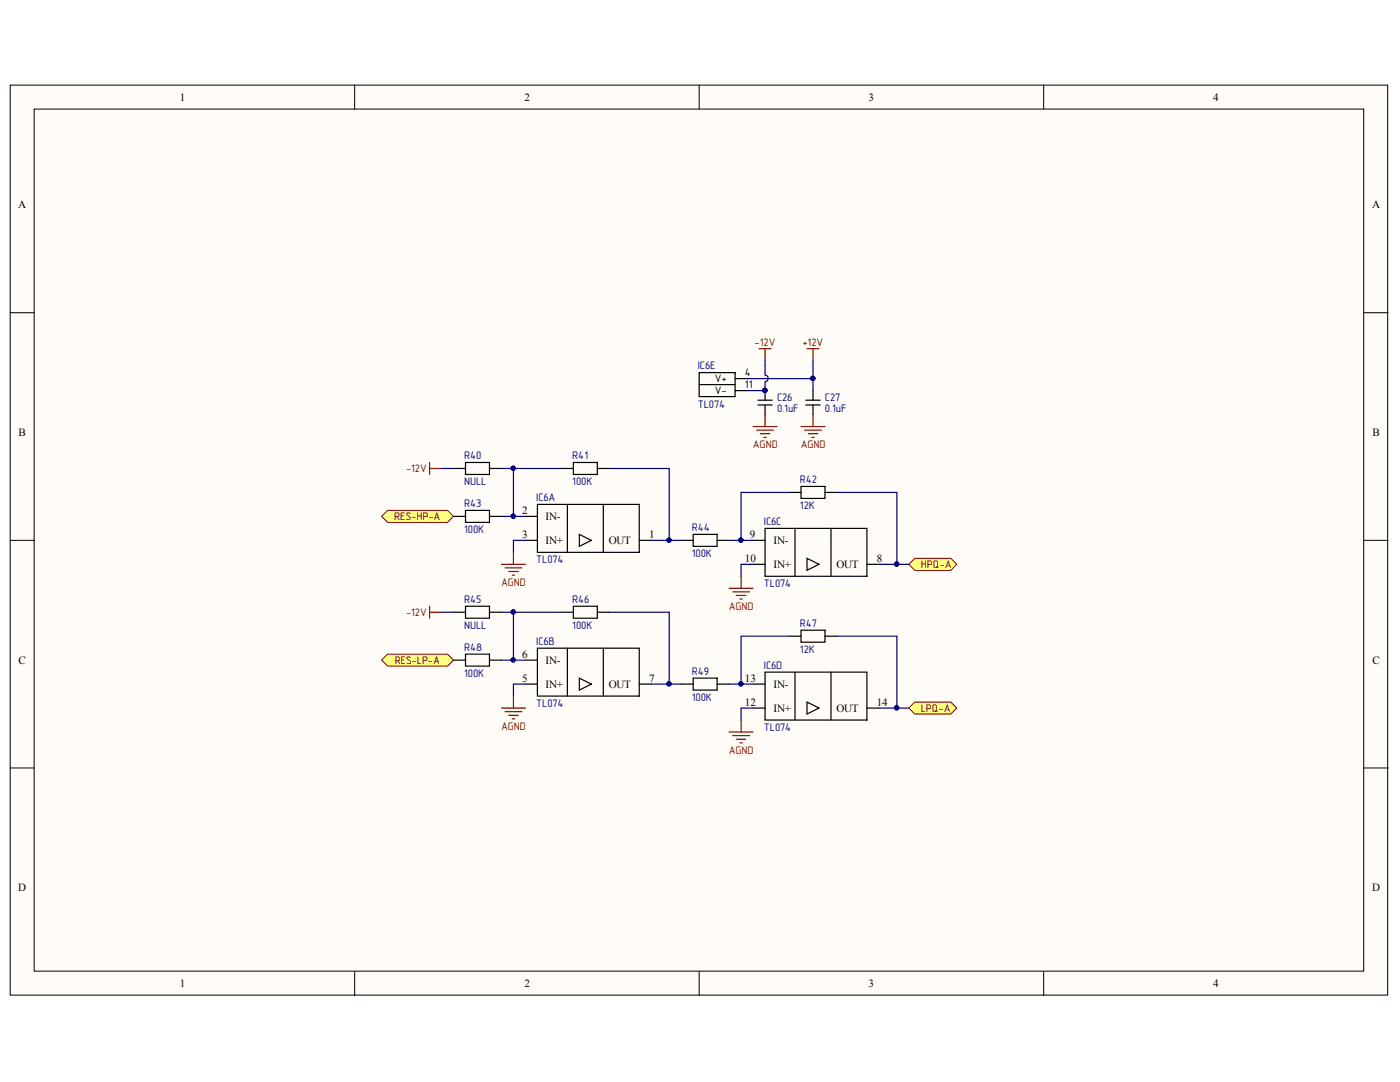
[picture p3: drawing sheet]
<svg xmlns="http://www.w3.org/2000/svg" width="279mm" height="216mm" viewBox="0 0 279 216" stroke-linecap="round" stroke-linejoin="round" font-family="sans-serif">
<g fill="#fffcf8" stroke="#000" stroke-width=".2">
<path d="M2 17h274.9v181.6h-274.9z"/>
<path d="M6.8 21.8h265.4v172h-265.4z"/>
</g>
<path d="M70.8 17v4.8M139.5 17v4.8M208.3 17v4.8M2 62.4h4.8M272.3 62.4h4.7M2 107.8h4.8M272.3 107.8h4.7M2 153.2h4.8M272.3 153.2h4.7M70.8 193.9v4.8M139.5 193.9v4.8M208.3 193.9v4.8" fill="none" stroke="#000" stroke-width=".2"/>
<g fill="none" stroke="#000" stroke-width=".24">
<path d="M112 93.5h2.4M114.4 92.3h4.8v2.4h-4.8zM119.2 93.5h2.4M157.5 98.3h2.4M159.9 97.1h4.7v2.4h-4.7zM164.6 98.3h2.4M104.9 107.8h2.3M104.9 103h2.3M107.2 100.7h20.4v9.5h-20.4zM113.2 100.7v9.5M115.6 106.6l2.4 1.2-2.4 1.2zM120.4 100.7v9.5"/>
<path d="M127.6 107.8h2.4M135.9 107.8h2.4M138.3 106.6h4.8v2.4h-4.8zM143.1 107.8h2.4M150.3 107.8h2.4M150.3 112.6h2.4M152.7 105.4h20.3v9.6h-20.3zM158.7 105.4v9.6M161.1 111.4l2.3 1.2-2.3 1.2zM165.8 105.4v9.6M173 112.6h2.4M104.9 136.5h2.3"/>
<path d="M104.9 131.7h2.3M107.2 129.3h20.4v9.6h-20.4zM112 122.2h2.4M113.2 129.3v9.6M114.4 121h4.8v2.4h-4.8zM115.6 135.3l2.4 1.2-2.4 1.2zM119.2 122.2h2.4M120.4 129.3v9.6M127.6 136.5h2.4M135.9 136.5h2.4M138.3 135.3h4.8v2.4h-4.8zM143.1 136.5h2.4"/>
<path d="M150.3 136.5h2.4M152.7 134.1h20.3v9.6h-20.3zM157.5 126.9h2.4M158.7 134.1v9.6M159.9 125.7h4.7v2.4h-4.7zM164.6 126.9h2.4M165.8 134.1v9.6M150.3 141.3h2.4M161.1 140.1l2.3 1.2-2.3 1.2zM173 141.3h2.4"/>
</g>
<g fill="none" stroke="#800000" stroke-width=".24">
<path d="M100.1 112.6h4.8M100.8 113.3h3.3M101.5 114h1.9M102.2 114.8h.5M102.5 110.2v2.4M145.5 117.4h4.8M146.2 118.1h3.4M146.9 118.8h2M147.7 119.5h.4M147.9 115v2.4M102.5 138.9v2.4M100.1 141.3h4.8"/>
<path d="M100.8 142h3.3M101.5 142.7h1.9M102.2 143.4h.5M145.5 146.1h4.8M146.2 146.8h3.4M146.9 147.5h2M147.7 148.2h.4M147.9 143.7v2.4"/>
</g>
<g fill="none" stroke="#000080" stroke-width=".24">
<path d="M112 93.5h-9.5v9.5M121.6 93.5h12v14.3h-3.6M157.5 98.3h-9.6v9.5M167 98.3h12v14.3h-3.6M100.1 103h4.8M104.9 107.8h-2.4v2.4M133.6 107.8h2.3M150.3 112.6h-2.4v2.4M100.1 131.7h4.8M104.9 136.5h-2.4v2.4M112 122.2h-9.5v9.5M121.6 122.2h12v14.3h-3.6"/>
<path d="M133.6 136.5h2.3M145.5 136.5h4.8M157.5 126.9h-9.6v9.6M167 126.9h12v14.4h-3.6M150.3 141.3h-2.4v2.4"/>
</g>
<g fill="#000080" stroke="#000080" stroke-width=".2">
<circle cx="102.4" cy="103" r=".43"/>
<circle cx="102.4" cy="93.4" r=".43"/>
<circle cx="133.5" cy="107.8" r=".43"/>
<circle cx="102.4" cy="122.1" r=".43"/>
<circle cx="102.4" cy="131.7" r=".43"/>
<circle cx="133.5" cy="136.5" r=".43"/>
<circle cx="147.9" cy="107.8" r=".43"/>
<circle cx="178.9" cy="112.6" r=".43"/>
<circle cx="147.9" cy="136.5" r=".43"/>
<circle cx="178.9" cy="141.2" r=".43"/>
</g>
<g fill="#ffff80" stroke="#800000" stroke-width=".2">
<path d="M181.4 112.6l1.2-1.2h7.2l1.1 1.2-1.1 1.2h-7.2z" fill-rule="evenodd"/>
<path d="M181.4 141.3l1.2-1.2h7.2l1.1 1.2-1.1 1.2h-7.2z" fill-rule="evenodd"/>
</g>
<path d="M145.5 107.8h4.8M179 112.6h2.4M179 141.3h2.4" fill="none" stroke="#000080" stroke-width=".24"/>
<g fill="#000080" stroke="#000080" stroke-width=".2">
<circle cx="178.9" cy="112.6" r=".43"/>
<circle cx="178.9" cy="141.2" r=".43"/>
<circle cx="147.9" cy="107.8" r=".43"/>
</g>
<path d="M90.5 103h2.4M92.9 101.8h4.8v2.4h-4.8zM97.7 103h2.4M90.5 131.7h2.4M92.9 130.5h4.8v2.4h-4.8zM97.7 131.7h2.4" fill="none" stroke="#000" stroke-width=".24"/>
<g fill="#ffff80" stroke="#800000" stroke-width=".2">
<path d="M76.2 103l1.2-1.2h11.9l1.2 1.2-1.2 1.2h-11.9z" fill-rule="evenodd"/>
<path d="M76.2 131.7l1.2-1.2h11.9l1.2 1.2-1.2 1.2h-11.9z" fill-rule="evenodd"/>
</g>
<g fill="none" stroke="#000" stroke-width=".24">
<path d="M139.5 74.4h7.2v4.7h-7.2zM139.5 76.7h7.2M146.7 75.6h2.4M146.7 77.9h2.4M151.3 79.9h2.8M152.7 77.9v2M160.8 79.9h2.9M162.3 77.9v2M90.5 93.5h2.4M92.9 92.3h4.8v2.4h-4.8zM97.7 93.5h2.4M151.3 80.8h2.8"/>
<path d="M152.7 80.8v1.9M160.8 80.8h2.9M162.3 80.8v1.9M90.5 122.2h2.4M92.9 121h4.8v2.4h-4.8zM97.7 122.2h2.4"/>
</g>
<g fill="#000080" stroke="#000080" stroke-width=".2">
<circle cx="152.6" cy="77.9" r=".43"/>
<circle cx="162.2" cy="75.5" r=".43"/>
<circle cx="102.4" cy="93.4" r=".43"/>
<circle cx="102.4" cy="122.1" r=".43"/>
</g>
<g fill="none" stroke="#800000" stroke-width=".24">
<path d="M151.5 69.6h2.4M152.7 69.6v2.4M161.1 69.6h2.3M162.3 69.6v2.4M85.7 92.3v2.4M85.7 93.5h2.4M150.3 85.1h4.8M151 85.8h3.4M151.7 86.5h1.9M152.4 87.3h.5M152.7 82.7v2.4M159.9 85.1h4.7"/>
<path d="M160.6 85.8h3.3M161.3 86.5h1.9M162 87.3h.5M162.3 82.7v2.4M85.7 121v2.4M85.7 122.2h2.4"/>
</g>
<path d="M149.1 75.6h13.2M152.7 72v2.8a.67 .67 0 0 1 .6 .7 .67 .67 0 0 1-.6 .7M152.7 76.3v1.6h-3.6M162.3 72v5.9M88.1 93.5h2.4M100.1 93.5h2.4M88.1 122.2h2.4M100.1 122.2h2.4" fill="none" stroke="#000080" stroke-width=".24"/>
<g font-size="2.2">
<text x="35.9" y="20.1">1</text>
<text x="104.7" y="20.1">2</text>
<text x="173.4" y="20.1">3</text>
<text x="242.1" y="20.1">4</text>
<text x="3.6" y="41.6">A</text>
<text x="273.9" y="41.6">A</text>
<text x="142.6" y="76.3">Va</text>
<text x="148.6" y="75.1">4</text>
<text x="148.6" y="77.5">11</text>
<text x="142.6" y="78.6">V-</text>
<text x="3.7" y="87">B</text>
<text x="273.9" y="87">B</text>
<text x="104.2" y="102.6">2</text>
<text x="104.2" y="107.3">3</text>
<text x="108.9" y="103.8">IN-</text>
<text x="129.5" y="107.3">1</text>
<text x="149.7" y="107.3">9</text>
<text x="108.9" y="108.6">IN+</text>
<text x="121.5" y="108.6">OUT</text>
<text x="148.6" y="112.1">10</text>
<text x="154.4" y="108.6">IN-</text>
<text x="154.4" y="113.3">IN+</text>
<text x="166.9" y="113.3">OUT</text>
<text x="175" y="112.1">8</text>
<text x="104.2" y="131.3">6</text>
<text x="3.7" y="132.4">C</text>
<text x="104.2" y="136.1">5</text>
<text x="108.9" y="132.4">IN-</text>
<text x="108.9" y="137.3">IN+</text>
<text x="121.5" y="137.3">OUT</text>
<text x="129.5" y="136.1">7</text>
<text x="148.6" y="136.1">13</text>
<text x="154.4" y="137.3">IN-</text>
<text x="273.9" y="132.4">C</text>
<text x="148.6" y="140.8">12</text>
<text x="154.4" y="142">IN+</text>
<text x="166.9" y="142">OUT</text>
<text x="175" y="140.8">14</text>
<text x="3.6" y="177.9">D</text>
<text x="273.9" y="177.9">D</text>
<text x="35.9" y="197">1</text>
<text x="104.7" y="197">2</text>
<text x="173.4" y="197">3</text>
<text x="242.1" y="197">4</text>
</g>
<g font-size="2.2" fill="#800000">
<text x="150.6" y="69.1">-12V</text>
<text x="160.2" y="69.1">a12V</text>
<text x="150.3" y="89.5">AGND</text>
<text x="159.8" y="89.5">AGND</text>
<text x="81" y="94.2">-12V</text>
<text x="78.7" y="103.8">RES-HP-A</text>
<text x="183.8" y="113.3">HPQ-A</text>
<text x="100" y="117">AGND</text>
<text x="81" y="122.9">-12V</text>
<text x="145.4" y="121.7">AGND</text>
<text x="78.8" y="132.4">RES-LP-A</text>
<text x="183.8" y="142">LPQ-A</text>
<text x="100" y="145.6">AGND</text>
<text x="145.4" y="150.4">AGND</text>
</g>
<g font-size="2.2" fill="#000080">
<text x="139.3" y="73.7">IC6E</text>
<text x="139.3" y="81.4">TL074</text>
<text x="155.1" y="82.3">0.1uF</text>
<text x="155.1" y="79.9">C26</text>
<text x="164.6" y="82.3">0.1uF</text>
<text x="164.6" y="79.9">C27</text>
<text x="92.6" y="91.6">R40</text>
<text x="114.2" y="91.6">R41</text>
<text x="92.6" y="101.1">R43</text>
<text x="92.6" y="96.8">NULL</text>
<text x="107" y="100">IC6A</text>
<text x="114.2" y="96.8">100K</text>
<text x="159.6" y="101.7">12K</text>
<text x="159.6" y="96.4">R42</text>
<text x="92.6" y="106.4">100K</text>
<text x="138.1" y="106">R44</text>
<text x="152.5" y="104.8">IC6C</text>
<text x="107" y="112.4">TL074</text>
<text x="138.1" y="111.2">100K</text>
<text x="152.5" y="117.2">TL074</text>
<text x="92.6" y="125.5">NULL</text>
<text x="92.6" y="120.3">R45</text>
<text x="114.2" y="125.5">100K</text>
<text x="114.2" y="120.3">R46</text>
<text x="159.6" y="125.1">R47</text>
<text x="92.6" y="129.8">R48</text>
<text x="107" y="128.6">IC6B</text>
<text x="159.6" y="130.3">12K</text>
<text x="92.6" y="135.1">100K</text>
<text x="138.1" y="134.6">R49</text>
<text x="152.5" y="133.5">IC6D</text>
<text x="107" y="141.1">TL074</text>
<text x="138.1" y="139.9">100K</text>
<text x="152.5" y="145.9">TL074</text>
</g>
</svg>
